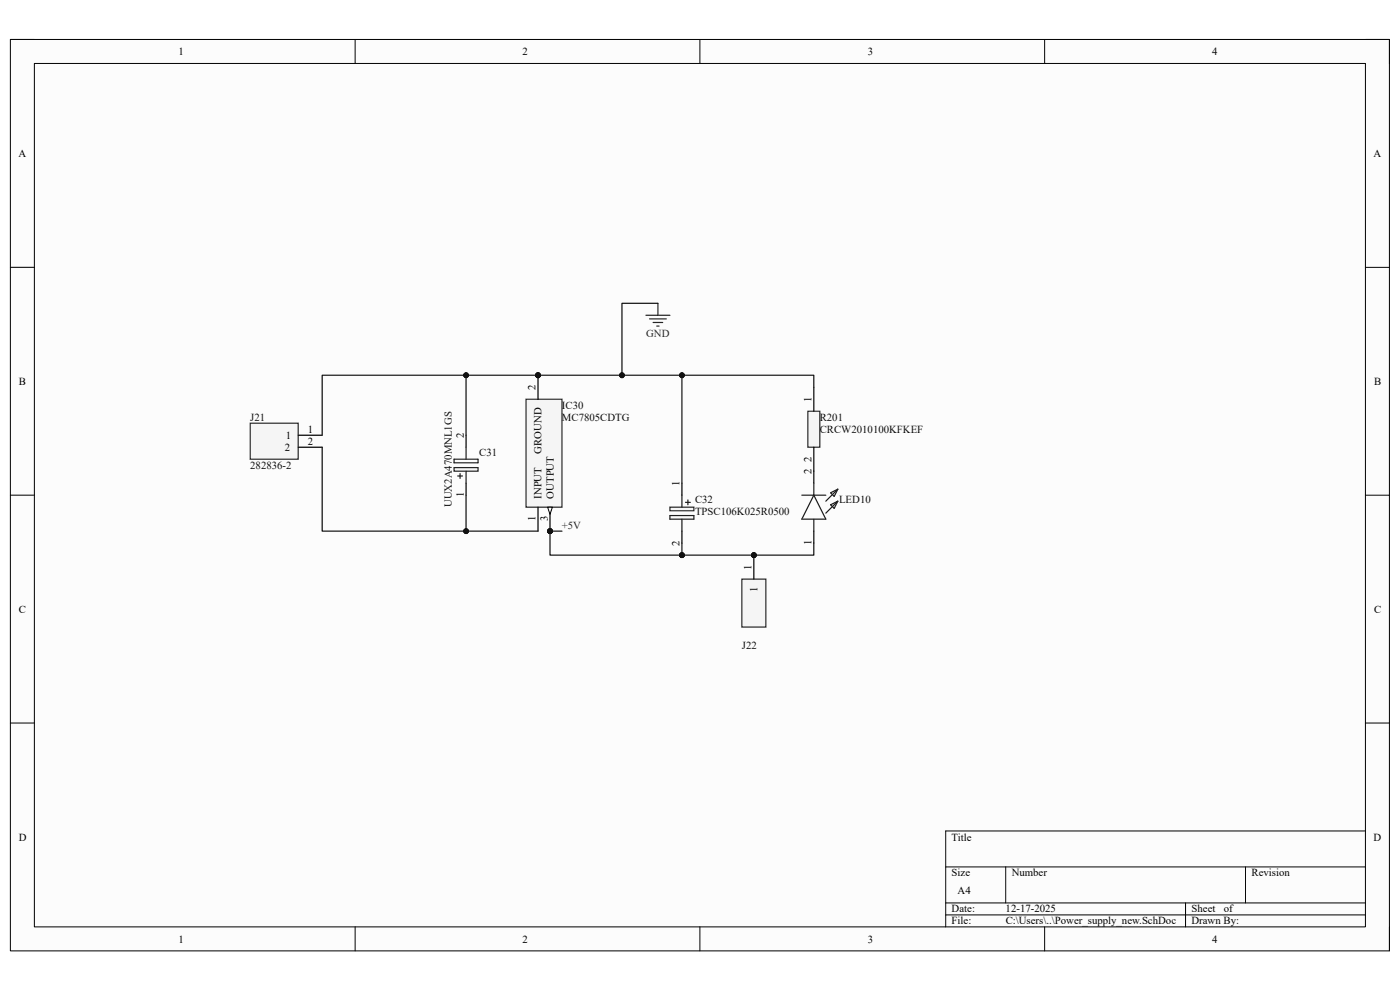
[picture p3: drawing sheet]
<svg xmlns="http://www.w3.org/2000/svg" width="297mm" height="210mm" viewBox="0 0 297 210" stroke-linecap="round" stroke-linejoin="round" font-family="sans-serif">
<path d="M2.2 8.4h292.6v193.3h-292.6z" fill-rule="evenodd" fill="#fcfcfc"/>
<path d="M2.2 8.4h292.6v193.3h-292.6z" fill="none" stroke="#000" stroke-width=".21"/>
<path d="M7.3 13.5h282.4v183.1h-282.4z" fill-rule="evenodd" fill="#fcfcfc"/>
<g fill="none" stroke="#000" stroke-width=".21">
<path d="M2.2 8.4h5.1M7.3 13.5h282.4v183.1h-282.4zM75.3 8.4v5.1M148.5 8.4v5.1M221.6 8.4v5.1M289.7 8.4h5.1v5.1M2.2 56.7h5.1M289.7 56.7h5.1M2.2 105h5.1M289.7 105.1h5.1M2.2 153.4h5.1M289.7 153.4h5.1"/>
<path d="M289.7 176.3h-89.1v20.3M75.3 196.6v5.1M148.5 196.6v5.1M200.6 183.9h89.1M200.6 191.5h89.1M200.6 194.1h89.1M213.4 183.9v7.6M221.6 196.6v5.1M251.5 191.5v5.1M264.2 183.9v7.6M294.8 196.6v5.1"/>
</g>
<circle cx="114.1" cy="79.6" r=".51" fill="#0e0e0e"/>
<circle cx="114.1" cy="79.6" r=".51" fill="none" stroke="#0e0e0e" stroke-width=".21"/>
<circle cx="116.7" cy="112.7" r=".51" fill="#0e0e0e"/>
<circle cx="116.7" cy="112.7" r=".51" fill="none" stroke="#0e0e0e" stroke-width=".21"/>
<path d="M111.6 84.7h7.6v22.9h-7.6z" fill-rule="evenodd" fill="#f5f5f5"/>
<path d="M111.6 84.7h7.6v22.9h-7.6z" fill="none" stroke="#262626" stroke-width=".25"/>
<path d="M114.1 79.6v5.1M114.1 107.6v5.1" fill="none" stroke="#000" stroke-width=".25"/>
<circle cx="114.1" cy="79.6" r=".51" fill="#0e0e0e"/>
<circle cx="114.1" cy="79.6" r=".51" fill="none" stroke="#0e0e0e" stroke-width=".21"/>
<path d="M116.7 107.6v5.1" fill="none" stroke="#000" stroke-width=".25"/>
<path d="M116.2 107.6h1l-.5 1.5z" fill="#fbfbfb"/>
<path d="M116.2 107.6h1l-.5 1.5z" fill="none" stroke="#000" stroke-width=".21"/>
<circle cx="116.7" cy="112.7" r=".51" fill="#0e0e0e"/>
<circle cx="116.7" cy="112.7" r=".51" fill="none" stroke="#0e0e0e" stroke-width=".21"/>
<path d="M96.3 99.2h5.1v.8h-5.1z" fill-rule="evenodd" fill="#f5f5f5"/>
<path d="M96.3 99.2h5.1v.8h-5.1z" fill="none" stroke="#262626" stroke-width=".25"/>
<path d="M98.9 92.3v2.6M98.9 102.5v2.5" fill="none" stroke="#000" stroke-width=".25"/>
<path d="M96.3 97.4h5.1v.8h-5.1zM98.9 94.9v2.5M98.9 100v2.5M97.1 101h1M97.6 100.5v1" fill="none" stroke="#1c1c1c" stroke-width=".25"/>
<path d="M142.1 107.6h5.1v.8h-5.1z" fill-rule="evenodd" fill="#f5f5f5"/>
<path d="M142.1 107.6h5.1v.8h-5.1z" fill="none" stroke="#262626" stroke-width=".25"/>
<path d="M172.7 100v2.5M144.7 102.5v2.5M144.7 112.7v2.5M172.7 112.7v2.5" fill="none" stroke="#000" stroke-width=".25"/>
<g fill="none" stroke="#1c1c1c" stroke-width=".25">
<path d="M142.1 109.4h5.1v.7h-5.1zM144.7 105v2.6M144.7 110.1v2.6M145.4 106.6h1M145.9 106.1v1M170.1 105.1h5.1M172.7 105l-2.6 5.1M172.7 102.5v2.5M172.7 110.1v2.6M172.7 105.1l2.5 5h-5.1M176.2 104.5l1.5-.7-.7 1.5zM176.2 107.1l1.5-.8-.7 1.5z"/>
<path d="M177.7 103.8l-2.5 2.5M177.7 106.3l-2.5 2.6"/>
</g>
<path d="M171.4 87.2h2.5v7.7h-2.5z" fill-rule="evenodd" fill="#f5f5f5"/>
<path d="M171.4 87.2h2.5v7.7h-2.5z" fill="none" stroke="#262626" stroke-width=".25"/>
<path d="M172.7 82.1v5.1M172.7 94.9v5.1" fill="none" stroke="#000" stroke-width=".25"/>
<circle cx="159.9" cy="117.8" r=".51" fill="#0e0e0e"/>
<circle cx="159.9" cy="117.8" r=".51" fill="none" stroke="#0e0e0e" stroke-width=".21"/>
<path d="M157.4 122.9h5.1v10.1h-5.1z" fill-rule="evenodd" fill="#f5f5f5"/>
<path d="M157.4 122.9h5.1v10.1h-5.1z" fill="none" stroke="#262626" stroke-width=".25"/>
<path d="M159.9 117.8v5.1" fill="none" stroke="#000" stroke-width=".25"/>
<circle cx="159.9" cy="117.8" r=".51" fill="#0e0e0e"/>
<circle cx="159.9" cy="117.8" r=".51" fill="none" stroke="#0e0e0e" stroke-width=".21"/>
<path d="M53.1 89.8h10.2v7.6h-10.2z" fill-rule="evenodd" fill="#f5f5f5"/>
<path d="M137 66.9h5.1M137.8 67.6h3.6M138.6 68.4h2M139.3 69.2h.5M139.6 64.3v2.6M53.1 89.8h10.2v7.6h-10.2z" fill="none" stroke="#262626" stroke-width=".25"/>
<path d="M63.3 92.3h5M63.3 94.9h5" fill="none" stroke="#000" stroke-width=".25"/>
<path d="M114.1 79.6h58.6v2.5" fill="none" stroke="#0e0e0e" stroke-width=".25"/>
<circle cx="144.7" cy="79.6" r=".51" fill="#0e0e0e"/>
<circle cx="144.7" cy="79.6" r=".51" fill="none" stroke="#0e0e0e" stroke-width=".21"/>
<circle cx="132" cy="79.6" r=".51" fill="#0e0e0e"/>
<circle cx="132" cy="79.6" r=".51" fill="none" stroke="#0e0e0e" stroke-width=".21"/>
<circle cx="114.1" cy="79.6" r=".51" fill="#0e0e0e"/>
<circle cx="114.1" cy="79.6" r=".51" fill="none" stroke="#0e0e0e" stroke-width=".21"/>
<path d="M144.7 79.6v22.9" fill="none" stroke="#0e0e0e" stroke-width=".25"/>
<circle cx="144.7" cy="79.6" r=".51" fill="#0e0e0e"/>
<circle cx="144.7" cy="79.6" r=".51" fill="none" stroke="#0e0e0e" stroke-width=".21"/>
<path d="M116.7 112.7v5.1h28" fill="none" stroke="#0e0e0e" stroke-width=".25"/>
<circle cx="116.7" cy="112.7" r=".51" fill="#0e0e0e"/>
<circle cx="116.7" cy="112.7" r=".51" fill="none" stroke="#0e0e0e" stroke-width=".21"/>
<circle cx="144.7" cy="117.8" r=".51" fill="#0e0e0e"/>
<circle cx="144.7" cy="117.8" r=".51" fill="none" stroke="#0e0e0e" stroke-width=".21"/>
<path d="M144.7 115.2v2.6" fill="none" stroke="#0e0e0e" stroke-width=".25"/>
<circle cx="144.7" cy="117.8" r=".51" fill="#0e0e0e"/>
<circle cx="144.7" cy="117.8" r=".51" fill="none" stroke="#0e0e0e" stroke-width=".21"/>
<path d="M172.7 115.2v2.6h-28" fill="none" stroke="#0e0e0e" stroke-width=".25"/>
<circle cx="144.7" cy="117.8" r=".51" fill="#0e0e0e"/>
<circle cx="144.7" cy="117.8" r=".51" fill="none" stroke="#0e0e0e" stroke-width=".21"/>
<circle cx="159.9" cy="117.8" r=".51" fill="#0e0e0e"/>
<circle cx="159.9" cy="117.8" r=".51" fill="none" stroke="#0e0e0e" stroke-width=".21"/>
<path d="M116.7 112.7h2.5" fill="none" stroke="#0e0e0e" stroke-width=".25"/>
<circle cx="116.7" cy="112.7" r=".51" fill="#0e0e0e"/>
<circle cx="116.7" cy="112.7" r=".51" fill="none" stroke="#0e0e0e" stroke-width=".21"/>
<path d="M68.3 94.9v17.8h45.8" fill="none" stroke="#0e0e0e" stroke-width=".25"/>
<circle cx="98.9" cy="112.7" r=".51" fill="#0e0e0e"/>
<circle cx="98.9" cy="112.7" r=".51" fill="none" stroke="#0e0e0e" stroke-width=".21"/>
<path d="M139.6 64.3h-7.7v15.3" fill="none" stroke="#0e0e0e" stroke-width=".25"/>
<circle cx="132" cy="79.6" r=".51" fill="#0e0e0e"/>
<circle cx="132" cy="79.6" r=".51" fill="none" stroke="#0e0e0e" stroke-width=".21"/>
<path d="M98.9 105v7.7" fill="none" stroke="#0e0e0e" stroke-width=".25"/>
<circle cx="98.9" cy="112.7" r=".51" fill="#0e0e0e"/>
<circle cx="98.9" cy="112.7" r=".51" fill="none" stroke="#0e0e0e" stroke-width=".21"/>
<path d="M98.9 79.6v12.7" fill="none" stroke="#0e0e0e" stroke-width=".25"/>
<circle cx="98.9" cy="79.6" r=".51" fill="#0e0e0e"/>
<circle cx="98.9" cy="79.6" r=".51" fill="none" stroke="#0e0e0e" stroke-width=".21"/>
<path d="M114.1 79.6h-45.8v12.7" fill="none" stroke="#0e0e0e" stroke-width=".25"/>
<circle cx="114.1" cy="79.6" r=".51" fill="#0e0e0e"/>
<circle cx="114.1" cy="79.6" r=".51" fill="none" stroke="#0e0e0e" stroke-width=".21"/>
<circle cx="98.9" cy="79.6" r=".51" fill="#0e0e0e"/>
<circle cx="98.9" cy="79.6" r=".51" fill="none" stroke="#0e0e0e" stroke-width=".21"/>
<g font-size="2.3">
<text x="37.9" y="11.7">1</text>
<text x="110.9" y="11.7">2</text>
<text x="184.1" y="11.7">3</text>
<text x="257.1" y="11.7">4</text>
<text x="3.9" y="33.3">A</text>
<text x="291.4" y="33.3">A</text>
<text x="4" y="81.6">B</text>
<text x="113.6" y="82.6" transform="rotate(-90 113.6 82.6)">2</text>
<text x="291.5" y="81.6">B</text>
<text x="172.2" y="85.2" transform="rotate(-90 172.2 85.2)">1</text>
<text x="60.4" y="95.6">2</text>
<text x="60.6" y="93.1">1</text>
<text x="65.3" y="91.8">1</text>
<text x="65.3" y="94.4">2</text>
<text x="98.4" y="92.8" transform="rotate(-90 98.4 92.8)">2</text>
<text x="114.9" y="96.2" transform="rotate(-90 114.9 96.2)">GROUND</text>
<text x="172.2" y="100.5" transform="rotate(-90 172.2 100.5)">2</text>
<text x="172.2" y="98" transform="rotate(-90 172.2 98)">2</text>
<text x="98.4" y="105.4" transform="rotate(-90 98.4 105.4)">1</text>
<text x="114.9" y="105.8" transform="rotate(-90 114.9 105.8)">INPUT</text>
<text x="117.5" y="105.8" transform="rotate(-90 117.5 105.8)">OUTPUT</text>
<text x="144.2" y="103" transform="rotate(-90 144.2 103)">1</text>
<text x="113.6" y="110.5" transform="rotate(-90 113.6 110.5)">1</text>
<text x="116.2" y="110.6" transform="rotate(-90 116.2 110.6)">3</text>
<text x="144.2" y="115.8" transform="rotate(-90 144.2 115.8)">2</text>
<text x="172.2" y="115.6" transform="rotate(-90 172.2 115.6)">1</text>
<text x="159.4" y="120.8" transform="rotate(-90 159.4 120.8)">1</text>
<text x="160.7" y="125.5" transform="rotate(-90 160.7 125.5)">1</text>
<text x="4" y="130">C</text>
<text x="291.5" y="130">C</text>
<text x="4" y="178.3">D</text>
<text x="201.9" y="178.3">Title</text>
<text x="291.4" y="178.3">D</text>
<text x="201.9" y="185.9">Size</text>
<text x="214.6" y="185.9">Number</text>
<text x="265.5" y="185.9">Revision</text>
<text x="203.2" y="189.7">A4</text>
<text x="201.9" y="193.5">Date:</text>
<text x="201.9" y="196.1">File:</text>
<text x="213.3" y="193.5">12-17-2025</text>
<text x="213.4" y="196.1">C:\Users\..\Power_supply_new.SchDoc</text>
<text x="252.8" y="193.5">Sheet</text>
<text x="252.8" y="196.1">Drawn By:</text>
<text x="259.6" y="193.5">of</text>
<text x="37.9" y="199.9">1</text>
<text x="110.9" y="199.9">2</text>
<text x="184.1" y="199.9">3</text>
<text x="257.1" y="199.9">4</text>
</g>
<g font-size="2.3" fill="#262626">
<text x="137.1" y="71.5">GND</text>
<text x="119.2" y="112.1">+5V</text>
</g>
<g font-size="2.3" fill="#0e0e0e">
<text x="53.1" y="89.3">J21</text>
<text x="119.2" y="86.7">IC30</text>
<text x="119.2" y="89.3">MC7805CDTG</text>
<text x="173.9" y="89.3">R201</text>
<text x="173.9" y="91.8">CRCW2010100KFKEF</text>
<text x="53.1" y="99.4">282836-2</text>
<text x="101.7" y="96.6">C31</text>
<text x="95.8" y="107.6" transform="rotate(-90 95.8 107.6)">UUX2A470MNL1GS</text>
<text x="147.4" y="106.8">C32</text>
<text x="178" y="106.8">LED10</text>
<text x="147.4" y="109.3">TPSC106K025R0500</text>
<text x="157.4" y="137.6">J22</text>
</g>
</svg>
